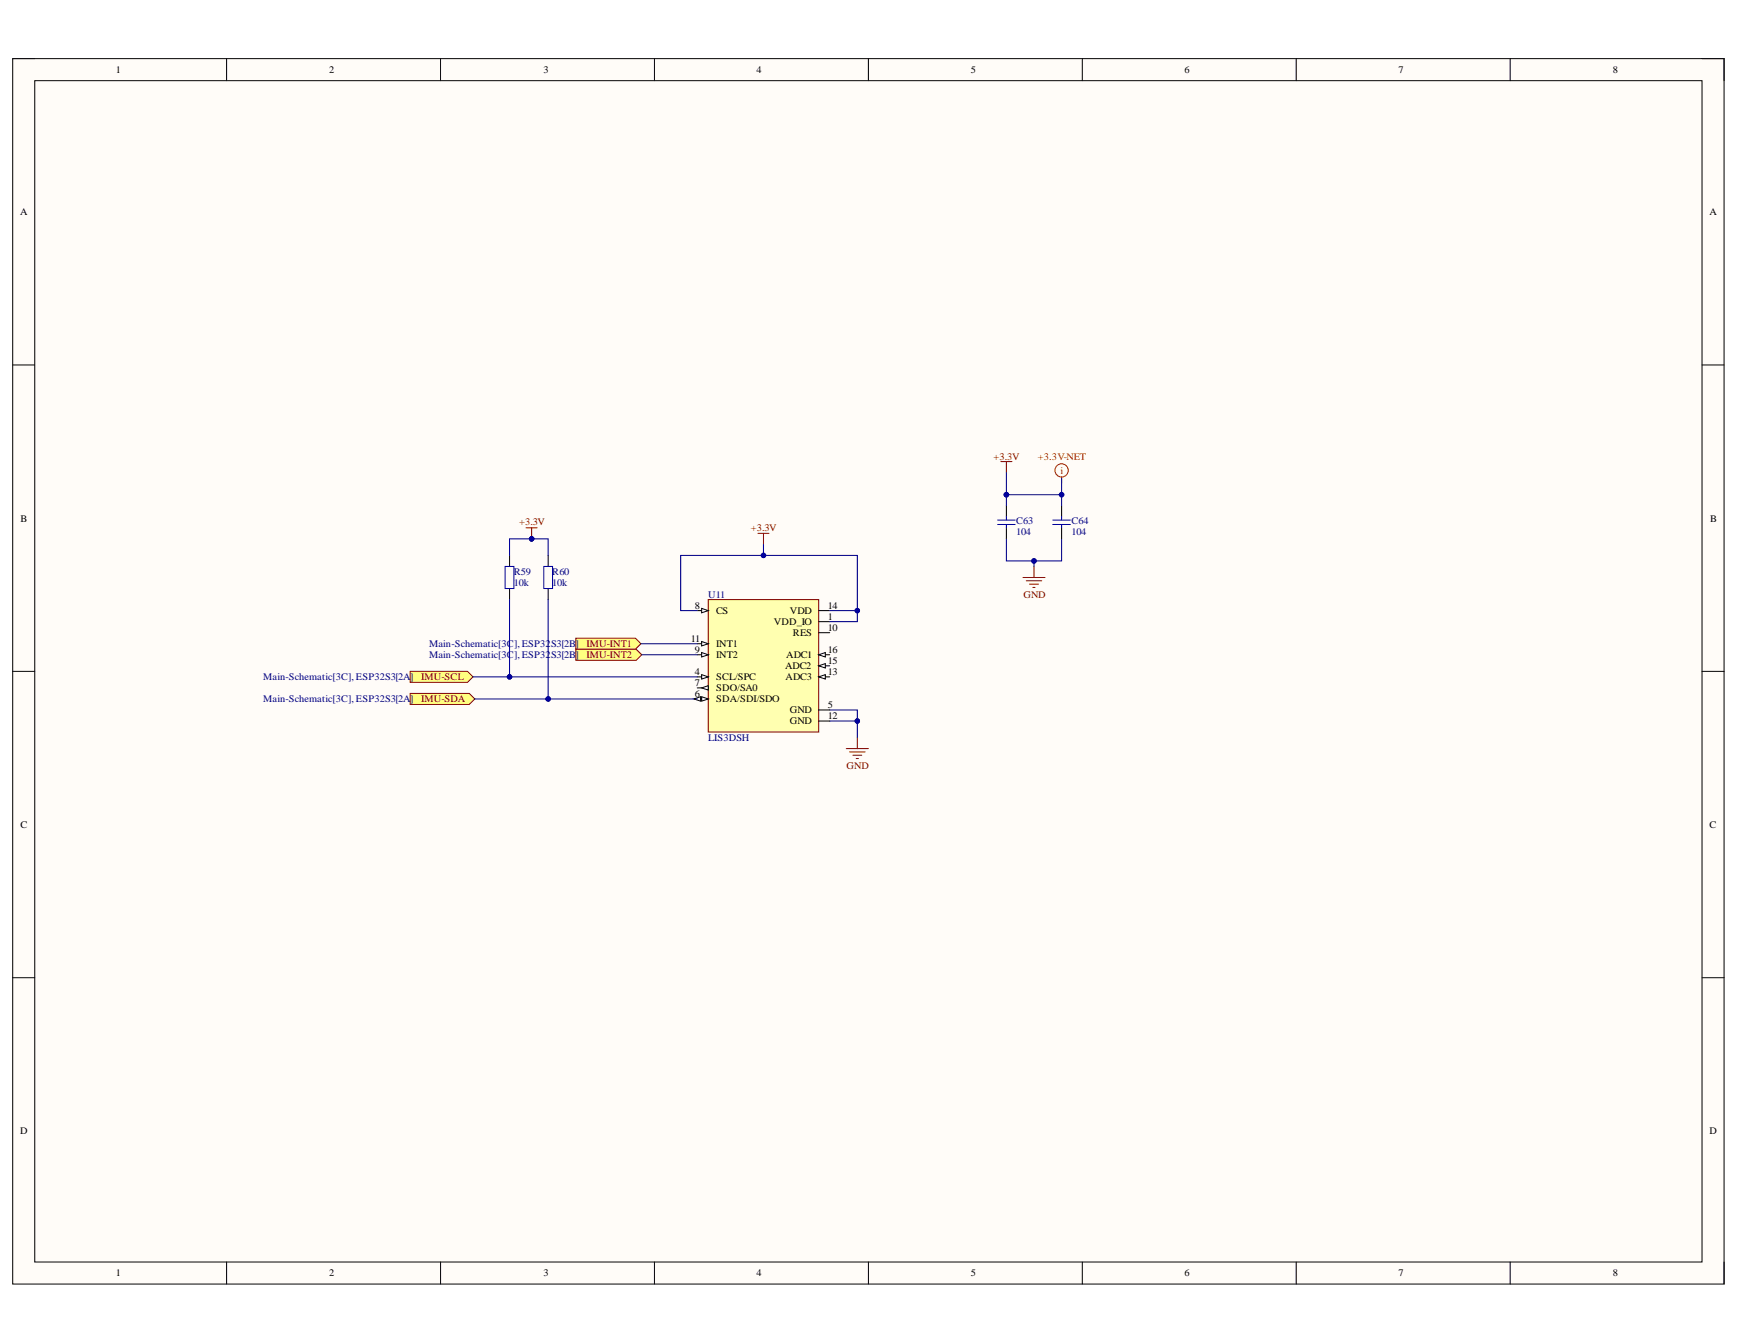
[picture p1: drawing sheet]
<svg xmlns="http://www.w3.org/2000/svg" width="279mm" height="216mm" viewBox="0 0 279 216" stroke-linecap="round" stroke-linejoin="round" font-family="sans-serif">
<path d="M2 9.4h275v196.9h-275z" fill-rule="evenodd" fill="#fffcf8"/>
<path d="M2 9.4h275v196.9h-275z" fill="none" stroke="#000" stroke-width=".16"/>
<path d="M5.6 13h267.9v189.7h-267.9z" fill-rule="evenodd" fill="#fffcf8"/>
<g fill="none" stroke="#000" stroke-width=".16">
<path d="M2 9.4h3.6M5.6 13h267.9v189.7h-267.9zM36.4 9.4v3.6M70.8 9.4v3.6M105.1 9.4v3.6M139.5 9.4v3.6M173.9 9.4v3.6M208.3 9.4v3.6M242.6 9.4v3.6M273.5 9.4h3.5v3.6M2 58.6h3.6M273.5 58.6h3.5"/>
<path d="M2 107.8h3.6M273.5 107.9h3.5M2 157.1h3.6M273.5 157.1h3.5M36.4 202.7v3.6M70.8 202.7v3.6M105.1 202.7v3.6M139.5 202.7v3.6M173.9 202.7v3.6M208.3 202.7v3.6M242.6 202.7v3.6M277 202.7v3.6"/>
</g>
<path d="M113.8 96.3h17.7v21.3h-17.7z" fill-rule="evenodd" fill="#ffffb0"/>
<path d="M113.8 96.3h17.7v21.3h-17.7z" fill="none" stroke="#800000" stroke-width=".17"/>
<path d="M112 98.1h1.8" fill="none" stroke="#000" stroke-width=".17"/>
<path d="M112.7 97.7l1.1 .4-1.1 .3z" fill="#f8fcff"/>
<path d="M112.7 97.7l1.1 .4-1.1 .3z" fill="none" stroke="#000" stroke-width=".16"/>
<path d="M112 103.4h1.8" fill="none" stroke="#000" stroke-width=".17"/>
<path d="M112.7 103.1l1.1 .3-1.1 .4z" fill="#f8fcff"/>
<path d="M112.7 103.1l1.1 .3-1.1 .4z" fill="none" stroke="#000" stroke-width=".16"/>
<path d="M112 105.2h1.8" fill="none" stroke="#000" stroke-width=".17"/>
<path d="M112.7 104.8l1.1 .4-1.1 .3z" fill="#f8fcff"/>
<path d="M112.7 104.8l1.1 .4-1.1 .3z" fill="none" stroke="#000" stroke-width=".16"/>
<path d="M112 108.7h1.8" fill="none" stroke="#000" stroke-width=".17"/>
<path d="M112.7 108.4l1.1 .3-1.1 .4z" fill="#f8fcff"/>
<path d="M112.7 108.4l1.1 .3-1.1 .4z" fill="none" stroke="#000" stroke-width=".16"/>
<path d="M112 110.5h1.8" fill="none" stroke="#000" stroke-width=".17"/>
<path d="M112.7 110.5l1.1-.4v.8z" fill="#f8fcff"/>
<path d="M112.7 110.5l1.1-.4v.8z" fill="none" stroke="#000" stroke-width=".16"/>
<path d="M112 112.3h1.8" fill="none" stroke="#000" stroke-width=".17"/>
<path d="M112.7 111.9l1.1 .4-1.1 .3z" fill="#f8fcff"/>
<path d="M112.7 111.9l1.1 .4-1.1 .3z" fill="none" stroke="#000" stroke-width=".16"/>
<path d="M111.5 112.3l1.1-.4v.7z" fill="#f8fcff"/>
<path d="M111.5 112.3l1.1-.4v.7z" fill="none" stroke="#000" stroke-width=".16"/>
<path d="M131.5 98.1h1.8M131.5 99.9h1.8M131.5 101.6h1.8M131.5 105.2h1.8" fill="none" stroke="#000" stroke-width=".17"/>
<path d="M131.5 105.2l1.1-.4v.7z" fill="#f8fcff"/>
<path d="M131.5 105.2l1.1-.4v.7z" fill="none" stroke="#000" stroke-width=".16"/>
<path d="M131.5 107h1.8" fill="none" stroke="#000" stroke-width=".17"/>
<path d="M131.5 107l1.1-.4v.7z" fill="#f8fcff"/>
<path d="M131.5 107l1.1-.4v.7z" fill="none" stroke="#000" stroke-width=".16"/>
<path d="M131.5 108.7h1.8" fill="none" stroke="#000" stroke-width=".17"/>
<path d="M131.5 108.7l1.1-.3v.7z" fill="#f8fcff"/>
<path d="M131.5 108.7l1.1-.3v.7z" fill="none" stroke="#000" stroke-width=".16"/>
<path d="M131.5 114.1h1.8M131.5 115.8h1.8" fill="none" stroke="#000" stroke-width=".17"/>
<path d="M137.7 118.5v1.8M136 120.3h3.5M136.5 120.8h2.5M137 121.3h1.5M137.6 121.9h.3" fill="none" stroke="#800000" stroke-width=".17"/>
<path d="M65.9 107.8h9.2l.9 .9-.9 .9h-9.2z" fill-rule="evenodd" fill="#ffff80"/>
<path d="M65.9 107.8h9.2l.9 .9-.9 .9h-9.2z" fill="none" stroke="#800000" stroke-width=".16"/>
<path d="M65.9 111.4h9.5l.9 .9-.9 .9h-9.5z" fill-rule="evenodd" fill="#ffff80"/>
<path d="M65.9 111.4h9.5l.9 .9-.9 .9h-9.5z" fill="none" stroke="#800000" stroke-width=".16"/>
<path d="M81.9 89.2v1.8M81.9 94.5v1.8M88.1 89.2v1.8M88.1 94.5v1.8" fill="none" stroke="#000" stroke-width=".17"/>
<path d="M81.2 91h1.4v3.5h-1.4zM87.4 91h1.4v3.5h-1.4z" fill="none" stroke="#00f" stroke-width=".17"/>
<path d="M160.8 74.1h1.8M161.7 74.1v1.8M84.5 84.8h1.8M85.4 84.8v1.8" fill="none" stroke="#800000" stroke-width=".17"/>
<g fill="none" stroke="#f00" stroke-width=".17">
<path d="M170.6 76.6v1.1"/>
<circle cx="170.6" cy="75.6" r="1.06"/>
</g>
<circle cx="85.4" cy="86.6" r=".36" fill="#000080"/>
<circle cx="85.4" cy="86.6" r=".36" fill="none" stroke="#000080" stroke-width=".16"/>
<path d="M92.5 102.5h9.6l.9 .9-.9 .9h-9.6z" fill-rule="evenodd" fill="#ffff80"/>
<path d="M92.5 102.5h9.6l.9 .9-.9 .9h-9.6z" fill="none" stroke="#800000" stroke-width=".16"/>
<path d="M92.5 104.3h9.7l.9 .9-.9 .9h-9.7z" fill-rule="evenodd" fill="#ffff80"/>
<path d="M92.5 104.3h9.7l.9 .9-.9 .9h-9.7z" fill="none" stroke="#800000" stroke-width=".16"/>
<path d="M161.7 81.2v1.8M161.7 84.8v1.8M170.6 81.2v1.8M170.6 84.8v1.8" fill="none" stroke="#000" stroke-width=".17"/>
<path d="M160.3 83.5h2.8M160.3 84.3h2.8M161.7 83v.5M161.7 84.3v.5M169.1 83.5h2.9M169.1 84.3h2.9M170.6 83v.5M170.6 84.3v.5" fill="none" stroke="#00f" stroke-width=".17"/>
<path d="M164.4 92.8h3.5M164.9 93.3h2.5M165.4 93.8h1.4M166 94.4h.3M166.1 91v1.8" fill="none" stroke="#800000" stroke-width=".17"/>
<path d="M133.3 114.1h4.4v4.4" fill="none" stroke="#000080" stroke-width=".17"/>
<circle cx="137.7" cy="115.8" r=".35" fill="#000080"/>
<circle cx="137.7" cy="115.8" r=".35" fill="none" stroke="#000080" stroke-width=".16"/>
<path d="M133.3 115.8h4.4" fill="none" stroke="#000080" stroke-width=".17"/>
<circle cx="137.7" cy="115.8" r=".35" fill="#000080"/>
<circle cx="137.7" cy="115.8" r=".35" fill="none" stroke="#000080" stroke-width=".16"/>
<path d="M85.4 86.6h-3.5v2.6" fill="none" stroke="#000080" stroke-width=".17"/>
<circle cx="85.4" cy="86.6" r=".36" fill="#000080"/>
<circle cx="85.4" cy="86.6" r=".36" fill="none" stroke="#000080" stroke-width=".16"/>
<path d="M85.4 86.6h2.7v2.6" fill="none" stroke="#000080" stroke-width=".17"/>
<circle cx="85.4" cy="86.6" r=".36" fill="#000080"/>
<circle cx="85.4" cy="86.6" r=".36" fill="none" stroke="#000080" stroke-width=".16"/>
<path d="M81.9 96.3v12.4" fill="none" stroke="#000080" stroke-width=".17"/>
<circle cx="81.9" cy="108.7" r=".36" fill="#000080"/>
<circle cx="81.9" cy="108.7" r=".36" fill="none" stroke="#000080" stroke-width=".16"/>
<path d="M88.1 96.3v16" fill="none" stroke="#000080" stroke-width=".17"/>
<circle cx="88.1" cy="112.3" r=".36" fill="#000080"/>
<circle cx="88.1" cy="112.3" r=".36" fill="none" stroke="#000080" stroke-width=".16"/>
<path d="M76 108.7h36" fill="none" stroke="#000080" stroke-width=".17"/>
<circle cx="81.9" cy="108.7" r=".36" fill="#000080"/>
<circle cx="81.9" cy="108.7" r=".36" fill="none" stroke="#000080" stroke-width=".16"/>
<path d="M76.3 112.3h35.7" fill="none" stroke="#000080" stroke-width=".17"/>
<circle cx="88.1" cy="112.3" r=".36" fill="#000080"/>
<circle cx="88.1" cy="112.3" r=".36" fill="none" stroke="#000080" stroke-width=".16"/>
<path d="M161.7 79.5v1.7M103 103.4h9M103.1 105.2h8.9" fill="none" stroke="#000080" stroke-width=".17"/>
<circle cx="161.7" cy="79.5" r=".35" fill="#000080"/>
<circle cx="161.7" cy="79.5" r=".35" fill="none" stroke="#000080" stroke-width=".16"/>
<path d="M161.7 79.5h8.9v1.7" fill="none" stroke="#000080" stroke-width=".17"/>
<circle cx="161.7" cy="79.5" r=".35" fill="#000080"/>
<circle cx="161.7" cy="79.5" r=".35" fill="none" stroke="#000080" stroke-width=".16"/>
<circle cx="170.6" cy="79.5" r=".35" fill="#000080"/>
<circle cx="170.6" cy="79.5" r=".35" fill="none" stroke="#000080" stroke-width=".16"/>
<path d="M170.6 76.8v2.7" fill="none" stroke="#000080" stroke-width=".17"/>
<circle cx="170.6" cy="79.5" r=".35" fill="#000080"/>
<circle cx="170.6" cy="79.5" r=".35" fill="none" stroke="#000080" stroke-width=".16"/>
<path d="M166.1 90.1v.9" fill="none" stroke="#000080" stroke-width=".17"/>
<circle cx="166.1" cy="90.1" r=".36" fill="#000080"/>
<circle cx="166.1" cy="90.1" r=".36" fill="none" stroke="#000080" stroke-width=".16"/>
<path d="M161.7 86.6v3.5h8.9v-3.5" fill="none" stroke="#000080" stroke-width=".17"/>
<circle cx="166.1" cy="90.1" r=".36" fill="#000080"/>
<circle cx="166.1" cy="90.1" r=".36" fill="none" stroke="#000080" stroke-width=".16"/>
<path d="M121.8 85.7h1.8M122.7 85.7v1.7" fill="none" stroke="#800000" stroke-width=".17"/>
<path d="M122.7 87.4v1.8h-13.3v8.9h2.6" fill="none" stroke="#000080" stroke-width=".17"/>
<circle cx="122.7" cy="89.2" r=".35" fill="#000080"/>
<circle cx="122.7" cy="89.2" r=".35" fill="none" stroke="#000080" stroke-width=".16"/>
<path d="M122.7 89.2h15v8.9h-4.4" fill="none" stroke="#000080" stroke-width=".17"/>
<circle cx="137.7" cy="98.1" r=".35" fill="#000080"/>
<circle cx="137.7" cy="98.1" r=".35" fill="none" stroke="#000080" stroke-width=".16"/>
<circle cx="122.7" cy="89.2" r=".35" fill="#000080"/>
<circle cx="122.7" cy="89.2" r=".35" fill="none" stroke="#000080" stroke-width=".16"/>
<path d="M137.7 98.1v1.8h-4.4" fill="none" stroke="#000080" stroke-width=".17"/>
<circle cx="137.7" cy="98.1" r=".35" fill="#000080"/>
<circle cx="137.7" cy="98.1" r=".35" fill="none" stroke="#000080" stroke-width=".16"/>
<path d="M161.7 75.9v3.6" fill="none" stroke="#000080" stroke-width=".17"/>
<circle cx="161.7" cy="79.5" r=".35" fill="#000080"/>
<circle cx="161.7" cy="79.5" r=".35" fill="none" stroke="#000080" stroke-width=".16"/>
<g font-size="1.6">
<text x="18.6" y="11.8">1</text>
<text x="52.9" y="11.8">2</text>
<text x="87.3" y="11.8">3</text>
<text x="121.6" y="11.8">4</text>
<text x="156" y="11.8">5</text>
<text x="190.3" y="11.8">6</text>
<text x="224.7" y="11.8">7</text>
<text x="259.1" y="11.8">8</text>
<text x="3.2" y="34.6">A</text>
<text x="274.7" y="34.6">A</text>
<text x="3.3" y="83.8">B</text>
<text x="274.8" y="83.8">B</text>
<text x="111.7" y="97.8">8</text>
<text x="115" y="98.6">CS</text>
<text x="124.4" y="100.4">VDD_IO</text>
<text x="126.9" y="98.6">VDD</text>
<text x="133" y="97.8">14</text>
<text x="133" y="99.5">1</text>
<text x="133" y="101.3">10</text>
<text x="111" y="103.1">11</text>
<text x="111.7" y="104.9">9</text>
<text x="115" y="103.9">INT1</text>
<text x="115" y="105.7">INT2</text>
<text x="126.1" y="107.5">ADC2</text>
<text x="126.3" y="105.7">ADC1</text>
<text x="127.4" y="102.2">RES</text>
<text x="133" y="104.9">16</text>
<text x="133" y="106.6">15</text>
<text x="111.7" y="108.4">4</text>
<text x="111.7" y="110.2">7</text>
<text x="111.7" y="112">6</text>
<text x="115" y="109.3">SCL/SPC</text>
<text x="115" y="111">SDO/SA0</text>
<text x="115" y="112.8">SDA/SDI/SDO</text>
<text x="126.2" y="109.3">ADC3</text>
<text x="133" y="108.4">13</text>
<text x="133" y="113.7">5</text>
<text x="126.9" y="114.6">GND</text>
<text x="126.9" y="116.4">GND</text>
<text x="133" y="115.4">12</text>
<text x="3.3" y="133">C</text>
<text x="274.7" y="133">C</text>
<text x="3.2" y="182.2">D</text>
<text x="274.7" y="182.2">D</text>
<text x="18.6" y="205">1</text>
<text x="52.9" y="205">2</text>
<text x="87.3" y="205">3</text>
<text x="121.6" y="205">4</text>
<text x="156" y="205">5</text>
<text x="190.3" y="205">6</text>
<text x="224.7" y="205">7</text>
<text x="259.1" y="205">8</text>
</g>
<g font-size="1.6" fill="#800000">
<text x="159.6" y="73.8">+3.3V</text>
<text x="83.4" y="84.4">+3.3V</text>
<text x="120.6" y="85.3">+3.3V</text>
<text x="164.4" y="96">GND</text>
<text x="94.2" y="103.9">IMU-INT1</text>
<text x="94.2" y="105.7">IMU-INT2</text>
<text x="67.7" y="109.3">IMU-SCL</text>
<text x="67.7" y="112.8">IMU-SDA</text>
<text x="136" y="123.5">GND</text>
</g>
<g font-size="1.6" fill="#f00">
<text x="166.7" y="73.8">+3.3V-NET</text>
<text x="170.4" y="76.1">i</text>
</g>
<g font-size="1.6" fill="#000080">
<text x="163.3" y="84.2">C63</text>
<text x="163.3" y="86">104</text>
<text x="172.1" y="84.2">C64</text>
<text x="172.1" y="86">104</text>
<text x="82.6" y="92.4">R59</text>
<text x="82.6" y="94.2">10k</text>
<text x="88.7" y="92.4">R60</text>
<text x="88.7" y="94.2">10k</text>
<text x="113.8" y="96">U11</text>
<text x="68.9" y="103.9">Main-Schematic[3C], ESP32</text>
<text x="68.9" y="105.7">Main-Schematic[3C], ESP32</text>
<text x="88.5" y="103.9">S3[2B]</text>
<text x="88.5" y="105.7">S3[2B]</text>
<text x="42.3" y="109.3">Main-Schematic[3C], ESP32S3[2A]</text>
<text x="42.3" y="112.8">Main-Schematic[3C], ESP32S3[2A]</text>
<text x="113.8" y="119">LIS3DSH</text>
</g>
</svg>
